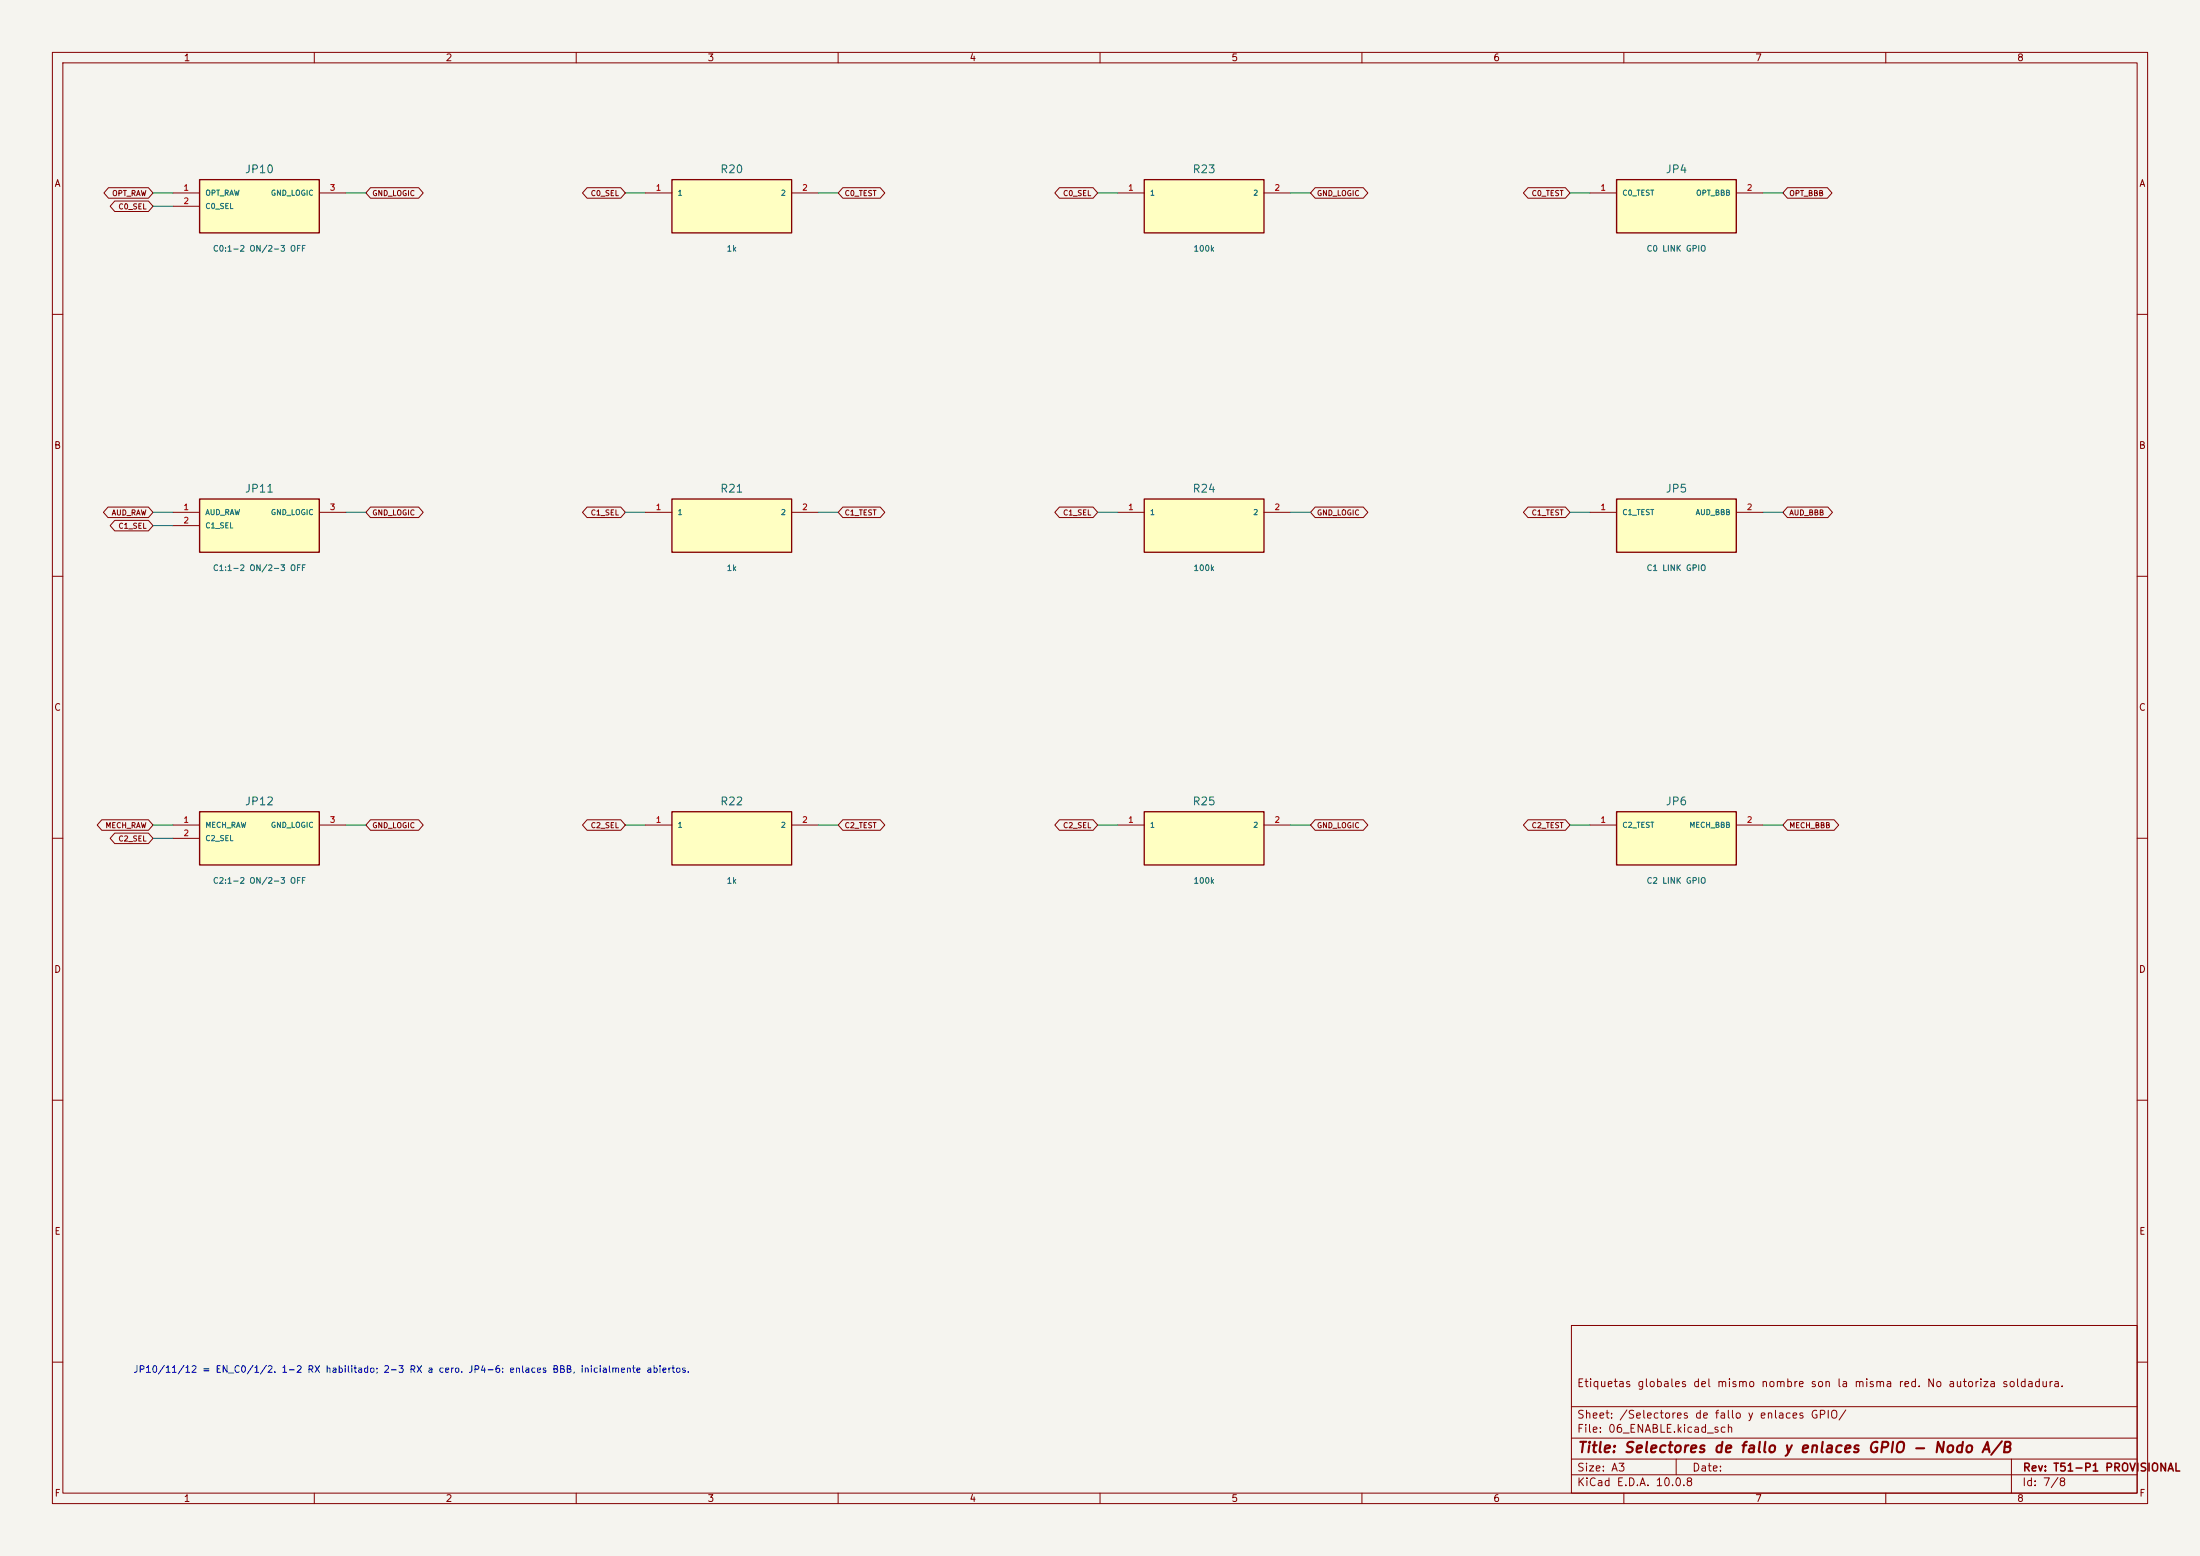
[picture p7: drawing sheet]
(kicad_sch (version 20250114) (generator "eeschema") (paper "A3") (title_block (title "Selectores de fallo y enlaces GPIO - Nodo A/B") (rev "T51-P1 PROVISIONAL") (comment 1 "Etiquetas globales del mismo nombre son la misma red. No autoriza soldadura.")) (lib_symbols (symbol "T51:T51_JP10" (pin_names (offset 1)) (in_bom yes) (on_board yes) (property "Reference" "JP10" (at 0 8.08 0) (effects (font (size 1.27 1.27)))) (property "Value" "C0:1-2 ON/2-3 OFF" (at 0 -8.08 0) (effects (font (size 1.27 1.27)))) (symbol "T51_JP10_0_1" (rectangle (start -11.43 5.08) (end 11.43 -5.08) (stroke (width 0.254) (type default)) (fill (type background)))) (symbol "T51_JP10_1_1" (pin passive line (at -16.51 2.54 0) (length 5.08) (name "OPT_RAW" (effects (font (size 1 1)))) (number "1" (effects (font (size 1.1 1.1))))) (pin passive line (at -16.51 0.0 0) (length 5.08) (name "C0_SEL" (effects (font (size 1 1)))) (number "2" (effects (font (size 1.1 1.1))))) (pin passive line (at 16.51 2.54 180) (length 5.08) (name "GND_LOGIC" (effects (font (size 1 1)))) (number "3" (effects (font (size 1.1 1.1))))))) (symbol "T51:T51_R20" (pin_names (offset 1)) (in_bom yes) (on_board yes) (property "Reference" "R20" (at 0 8.08 0) (effects (font (size 1.27 1.27)))) (property "Value" "1k" (at 0 -8.08 0) (effects (font (size 1.27 1.27)))) (symbol "T51_R20_0_1" (rectangle (start -11.43 5.08) (end 11.43 -5.08) (stroke (width 0.254) (type default)) (fill (type background)))) (symbol "T51_R20_1_1" (pin passive line (at -16.51 2.54 0) (length 5.08) (name "1" (effects (font (size 1 1)))) (number "1" (effects (font (size 1.1 1.1))))) (pin passive line (at 16.51 2.54 180) (length 5.08) (name "2" (effects (font (size 1 1)))) (number "2" (effects (font (size 1.1 1.1))))))) (symbol "T51:T51_R23" (pin_names (offset 1)) (in_bom yes) (on_board yes) (property "Reference" "R23" (at 0 8.08 0) (effects (font (size 1.27 1.27)))) (property "Value" "100k" (at 0 -8.08 0) (effects (font (size 1.27 1.27)))) (symbol "T51_R23_0_1" (rectangle (start -11.43 5.08) (end 11.43 -5.08) (stroke (width 0.254) (type default)) (fill (type background)))) (symbol "T51_R23_1_1" (pin passive line (at -16.51 2.54 0) (length 5.08) (name "1" (effects (font (size 1 1)))) (number "1" (effects (font (size 1.1 1.1))))) (pin passive line (at 16.51 2.54 180) (length 5.08) (name "2" (effects (font (size 1 1)))) (number "2" (effects (font (size 1.1 1.1))))))) (symbol "T51:T51_JP4" (pin_names (offset 1)) (in_bom yes) (on_board yes) (property "Reference" "JP4" (at 0 8.08 0) (effects (font (size 1.27 1.27)))) (property "Value" "C0 LINK GPIO" (at 0 -8.08 0) (effects (font (size 1.27 1.27)))) (symbol "T51_JP4_0_1" (rectangle (start -11.43 5.08) (end 11.43 -5.08) (stroke (width 0.254) (type default)) (fill (type background)))) (symbol "T51_JP4_1_1" (pin passive line (at -16.51 2.54 0) (length 5.08) (name "C0_TEST" (effects (font (size 1 1)))) (number "1" (effects (font (size 1.1 1.1))))) (pin passive line (at 16.51 2.54 180) (length 5.08) (name "OPT_BBB" (effects (font (size 1 1)))) (number "2" (effects (font (size 1.1 1.1))))))) (symbol "T51:T51_JP11" (pin_names (offset 1)) (in_bom yes) (on_board yes) (property "Reference" "JP11" (at 0 8.08 0) (effects (font (size 1.27 1.27)))) (property "Value" "C1:1-2 ON/2-3 OFF" (at 0 -8.08 0) (effects (font (size 1.27 1.27)))) (symbol "T51_JP11_0_1" (rectangle (start -11.43 5.08) (end 11.43 -5.08) (stroke (width 0.254) (type default)) (fill (type background)))) (symbol "T51_JP11_1_1" (pin passive line (at -16.51 2.54 0) (length 5.08) (name "AUD_RAW" (effects (font (size 1 1)))) (number "1" (effects (font (size 1.1 1.1))))) (pin passive line (at -16.51 0.0 0) (length 5.08) (name "C1_SEL" (effects (font (size 1 1)))) (number "2" (effects (font (size 1.1 1.1))))) (pin passive line (at 16.51 2.54 180) (length 5.08) (name "GND_LOGIC" (effects (font (size 1 1)))) (number "3" (effects (font (size 1.1 1.1))))))) (symbol "T51:T51_R21" (pin_names (offset 1)) (in_bom yes) (on_board yes) (property "Reference" "R21" (at 0 8.08 0) (effects (font (size 1.27 1.27)))) (property "Value" "1k" (at 0 -8.08 0) (effects (font (size 1.27 1.27)))) (symbol "T51_R21_0_1" (rectangle (start -11.43 5.08) (end 11.43 -5.08) (stroke (width 0.254) (type default)) (fill (type background)))) (symbol "T51_R21_1_1" (pin passive line (at -16.51 2.54 0) (length 5.08) (name "1" (effects (font (size 1 1)))) (number "1" (effects (font (size 1.1 1.1))))) (pin passive line (at 16.51 2.54 180) (length 5.08) (name "2" (effects (font (size 1 1)))) (number "2" (effects (font (size 1.1 1.1))))))) (symbol "T51:T51_R24" (pin_names (offset 1)) (in_bom yes) (on_board yes) (property "Reference" "R24" (at 0 8.08 0) (effects (font (size 1.27 1.27)))) (property "Value" "100k" (at 0 -8.08 0) (effects (font (size 1.27 1.27)))) (symbol "T51_R24_0_1" (rectangle (start -11.43 5.08) (end 11.43 -5.08) (stroke (width 0.254) (type default)) (fill (type background)))) (symbol "T51_R24_1_1" (pin passive line (at -16.51 2.54 0) (length 5.08) (name "1" (effects (font (size 1 1)))) (number "1" (effects (font (size 1.1 1.1))))) (pin passive line (at 16.51 2.54 180) (length 5.08) (name "2" (effects (font (size 1 1)))) (number "2" (effects (font (size 1.1 1.1))))))) (symbol "T51:T51_JP5" (pin_names (offset 1)) (in_bom yes) (on_board yes) (property "Reference" "JP5" (at 0 8.08 0) (effects (font (size 1.27 1.27)))) (property "Value" "C1 LINK GPIO" (at 0 -8.08 0) (effects (font (size 1.27 1.27)))) (symbol "T51_JP5_0_1" (rectangle (start -11.43 5.08) (end 11.43 -5.08) (stroke (width 0.254) (type default)) (fill (type background)))) (symbol "T51_JP5_1_1" (pin passive line (at -16.51 2.54 0) (length 5.08) (name "C1_TEST" (effects (font (size 1 1)))) (number "1" (effects (font (size 1.1 1.1))))) (pin passive line (at 16.51 2.54 180) (length 5.08) (name "AUD_BBB" (effects (font (size 1 1)))) (number "2" (effects (font (size 1.1 1.1))))))) (symbol "T51:T51_JP12" (pin_names (offset 1)) (in_bom yes) (on_board yes) (property "Reference" "JP12" (at 0 8.08 0) (effects (font (size 1.27 1.27)))) (property "Value" "C2:1-2 ON/2-3 OFF" (at 0 -8.08 0) (effects (font (size 1.27 1.27)))) (symbol "T51_JP12_0_1" (rectangle (start -11.43 5.08) (end 11.43 -5.08) (stroke (width 0.254) (type default)) (fill (type background)))) (symbol "T51_JP12_1_1" (pin passive line (at -16.51 2.54 0) (length 5.08) (name "MECH_RAW" (effects (font (size 1 1)))) (number "1" (effects (font (size 1.1 1.1))))) (pin passive line (at -16.51 0.0 0) (length 5.08) (name "C2_SEL" (effects (font (size 1 1)))) (number "2" (effects (font (size 1.1 1.1))))) (pin passive line (at 16.51 2.54 180) (length 5.08) (name "GND_LOGIC" (effects (font (size 1 1)))) (number "3" (effects (font (size 1.1 1.1))))))) (symbol "T51:T51_R22" (pin_names (offset 1)) (in_bom yes) (on_board yes) (property "Reference" "R22" (at 0 8.08 0) (effects (font (size 1.27 1.27)))) (property "Value" "1k" (at 0 -8.08 0) (effects (font (size 1.27 1.27)))) (symbol "T51_R22_0_1" (rectangle (start -11.43 5.08) (end 11.43 -5.08) (stroke (width 0.254) (type default)) (fill (type background)))) (symbol "T51_R22_1_1" (pin passive line (at -16.51 2.54 0) (length 5.08) (name "1" (effects (font (size 1 1)))) (number "1" (effects (font (size 1.1 1.1))))) (pin passive line (at 16.51 2.54 180) (length 5.08) (name "2" (effects (font (size 1 1)))) (number "2" (effects (font (size 1.1 1.1))))))) (symbol "T51:T51_R25" (pin_names (offset 1)) (in_bom yes) (on_board yes) (property "Reference" "R25" (at 0 8.08 0) (effects (font (size 1.27 1.27)))) (property "Value" "100k" (at 0 -8.08 0) (effects (font (size 1.27 1.27)))) (symbol "T51_R25_0_1" (rectangle (start -11.43 5.08) (end 11.43 -5.08) (stroke (width 0.254) (type default)) (fill (type background)))) (symbol "T51_R25_1_1" (pin passive line (at -16.51 2.54 0) (length 5.08) (name "1" (effects (font (size 1 1)))) (number "1" (effects (font (size 1.1 1.1))))) (pin passive line (at 16.51 2.54 180) (length 5.08) (name "2" (effects (font (size 1 1)))) (number "2" (effects (font (size 1.1 1.1))))))) (symbol "T51:T51_JP6" (pin_names (offset 1)) (in_bom yes) (on_board yes) (property "Reference" "JP6" (at 0 8.08 0) (effects (font (size 1.27 1.27)))) (property "Value" "C2 LINK GPIO" (at 0 -8.08 0) (effects (font (size 1.27 1.27)))) (symbol "T51_JP6_0_1" (rectangle (start -11.43 5.08) (end 11.43 -5.08) (stroke (width 0.254) (type default)) (fill (type background)))) (symbol "T51_JP6_1_1" (pin passive line (at -16.51 2.54 0) (length 5.08) (name "C2_TEST" (effects (font (size 1 1)))) (number "1" (effects (font (size 1.1 1.1))))) (pin passive line (at 16.51 2.54 180) (length 5.08) (name "MECH_BBB" (effects (font (size 1 1)))) (number "2" (effects (font (size 1.1 1.1)))))))) (symbol (lib_id "T51:T51_JP10") (at 49.53 39.37 0) (unit 1) (in_bom yes) (on_board yes) (dnp no) (property "Reference" "JP10" (at 49.53 32.29 0) (effects (font (size 1.5 1.5)))) (property "Value" "C0:1-2 ON/2-3 OFF" (at 49.53 47.449999999999996 0) (effects (font (size 1.1 1.1))))) (wire (pts (xy 33.019999999999996 36.83) (xy 29.209999999999997 36.83)) (stroke (width 0) (type default))) (global_label "OPT_RAW" (shape bidirectional) (at 29.209999999999997 36.83 180) (effects (font (size 1.0 1.0)) (justify right))) (wire (pts (xy 33.019999999999996 39.37) (xy 29.209999999999997 39.37)) (stroke (width 0) (type default))) (global_label "C0_SEL" (shape bidirectional) (at 29.209999999999997 39.37 180) (effects (font (size 1.0 1.0)) (justify right))) (wire (pts (xy 66.04 36.83) (xy 69.85000000000001 36.83)) (stroke (width 0) (type default))) (global_label "GND_LOGIC" (shape bidirectional) (at 69.85000000000001 36.83 0) (effects (font (size 1.0 1.0)) (justify left))) (symbol (lib_id "T51:T51_R20") (at 139.7 39.37 0) (unit 1) (in_bom yes) (on_board yes) (dnp no) (property "Reference" "R20" (at 139.7 32.29 0) (effects (font (size 1.5 1.5)))) (property "Value" "1k" (at 139.7 47.449999999999996 0) (effects (font (size 1.1 1.1))))) (wire (pts (xy 123.18999999999998 36.83) (xy 119.37999999999998 36.83)) (stroke (width 0) (type default))) (global_label "C0_SEL" (shape bidirectional) (at 119.37999999999998 36.83 180) (effects (font (size 1.0 1.0)) (justify right))) (wire (pts (xy 156.20999999999998 36.83) (xy 160.01999999999998 36.83)) (stroke (width 0) (type default))) (global_label "C0_TEST" (shape bidirectional) (at 160.01999999999998 36.83 0) (effects (font (size 1.0 1.0)) (justify left))) (symbol (lib_id "T51:T51_R23") (at 229.87 39.37 0) (unit 1) (in_bom yes) (on_board yes) (dnp no) (property "Reference" "R23" (at 229.87 32.29 0) (effects (font (size 1.5 1.5)))) (property "Value" "100k" (at 229.87 47.449999999999996 0) (effects (font (size 1.1 1.1))))) (wire (pts (xy 213.36 36.83) (xy 209.55 36.83)) (stroke (width 0) (type default))) (global_label "C0_SEL" (shape bidirectional) (at 209.55 36.83 180) (effects (font (size 1.0 1.0)) (justify right))) (wire (pts (xy 246.38 36.83) (xy 250.19 36.83)) (stroke (width 0) (type default))) (global_label "GND_LOGIC" (shape bidirectional) (at 250.19 36.83 0) (effects (font (size 1.0 1.0)) (justify left))) (symbol (lib_id "T51:T51_JP4") (at 320.04 39.37 0) (unit 1) (in_bom yes) (on_board yes) (dnp no) (property "Reference" "JP4" (at 320.04 32.29 0) (effects (font (size 1.5 1.5)))) (property "Value" "C0 LINK GPIO" (at 320.04 47.449999999999996 0) (effects (font (size 1.1 1.1))))) (wire (pts (xy 303.53000000000003 36.83) (xy 299.72 36.83)) (stroke (width 0) (type default))) (global_label "C0_TEST" (shape bidirectional) (at 299.72 36.83 180) (effects (font (size 1.0 1.0)) (justify right))) (wire (pts (xy 336.55 36.83) (xy 340.36 36.83)) (stroke (width 0) (type default))) (global_label "OPT_BBB" (shape bidirectional) (at 340.36 36.83 0) (effects (font (size 1.0 1.0)) (justify left))) (symbol (lib_id "T51:T51_JP11") (at 49.53 100.33 0) (unit 1) (in_bom yes) (on_board yes) (dnp no) (property "Reference" "JP11" (at 49.53 93.25 0) (effects (font (size 1.5 1.5)))) (property "Value" "C1:1-2 ON/2-3 OFF" (at 49.53 108.41 0) (effects (font (size 1.1 1.1))))) (wire (pts (xy 33.019999999999996 97.78999999999999) (xy 29.209999999999997 97.78999999999999)) (stroke (width 0) (type default))) (global_label "AUD_RAW" (shape bidirectional) (at 29.209999999999997 97.78999999999999 180) (effects (font (size 1.0 1.0)) (justify right))) (wire (pts (xy 33.019999999999996 100.33) (xy 29.209999999999997 100.33)) (stroke (width 0) (type default))) (global_label "C1_SEL" (shape bidirectional) (at 29.209999999999997 100.33 180) (effects (font (size 1.0 1.0)) (justify right))) (wire (pts (xy 66.04 97.78999999999999) (xy 69.85000000000001 97.78999999999999)) (stroke (width 0) (type default))) (global_label "GND_LOGIC" (shape bidirectional) (at 69.85000000000001 97.78999999999999 0) (effects (font (size 1.0 1.0)) (justify left))) (symbol (lib_id "T51:T51_R21") (at 139.7 100.33 0) (unit 1) (in_bom yes) (on_board yes) (dnp no) (property "Reference" "R21" (at 139.7 93.25 0) (effects (font (size 1.5 1.5)))) (property "Value" "1k" (at 139.7 108.41 0) (effects (font (size 1.1 1.1))))) (wire (pts (xy 123.18999999999998 97.78999999999999) (xy 119.37999999999998 97.78999999999999)) (stroke (width 0) (type default))) (global_label "C1_SEL" (shape bidirectional) (at 119.37999999999998 97.78999999999999 180) (effects (font (size 1.0 1.0)) (justify right))) (wire (pts (xy 156.20999999999998 97.78999999999999) (xy 160.01999999999998 97.78999999999999)) (stroke (width 0) (type default))) (global_label "C1_TEST" (shape bidirectional) (at 160.01999999999998 97.78999999999999 0) (effects (font (size 1.0 1.0)) (justify left))) (symbol (lib_id "T51:T51_R24") (at 229.87 100.33 0) (unit 1) (in_bom yes) (on_board yes) (dnp no) (property "Reference" "R24" (at 229.87 93.25 0) (effects (font (size 1.5 1.5)))) (property "Value" "100k" (at 229.87 108.41 0) (effects (font (size 1.1 1.1))))) (wire (pts (xy 213.36 97.78999999999999) (xy 209.55 97.78999999999999)) (stroke (width 0) (type default))) (global_label "C1_SEL" (shape bidirectional) (at 209.55 97.78999999999999 180) (effects (font (size 1.0 1.0)) (justify right))) (wire (pts (xy 246.38 97.78999999999999) (xy 250.19 97.78999999999999)) (stroke (width 0) (type default))) (global_label "GND_LOGIC" (shape bidirectional) (at 250.19 97.78999999999999 0) (effects (font (size 1.0 1.0)) (justify left))) (symbol (lib_id "T51:T51_JP5") (at 320.04 100.33 0) (unit 1) (in_bom yes) (on_board yes) (dnp no) (property "Reference" "JP5" (at 320.04 93.25 0) (effects (font (size 1.5 1.5)))) (property "Value" "C1 LINK GPIO" (at 320.04 108.41 0) (effects (font (size 1.1 1.1))))) (wire (pts (xy 303.53000000000003 97.78999999999999) (xy 299.72 97.78999999999999)) (stroke (width 0) (type default))) (global_label "C1_TEST" (shape bidirectional) (at 299.72 97.78999999999999 180) (effects (font (size 1.0 1.0)) (justify right))) (wire (pts (xy 336.55 97.78999999999999) (xy 340.36 97.78999999999999)) (stroke (width 0) (type default))) (global_label "AUD_BBB" (shape bidirectional) (at 340.36 97.78999999999999 0) (effects (font (size 1.0 1.0)) (justify left))) (symbol (lib_id "T51:T51_JP12") (at 49.53 160.02 0) (unit 1) (in_bom yes) (on_board yes) (dnp no) (property "Reference" "JP12" (at 49.53 152.94 0) (effects (font (size 1.5 1.5)))) (property "Value" "C2:1-2 ON/2-3 OFF" (at 49.53 168.10000000000002 0) (effects (font (size 1.1 1.1))))) (wire (pts (xy 33.019999999999996 157.48000000000002) (xy 29.209999999999997 157.48000000000002)) (stroke (width 0) (type default))) (global_label "MECH_RAW" (shape bidirectional) (at 29.209999999999997 157.48000000000002 180) (effects (font (size 1.0 1.0)) (justify right))) (wire (pts (xy 33.019999999999996 160.02) (xy 29.209999999999997 160.02)) (stroke (width 0) (type default))) (global_label "C2_SEL" (shape bidirectional) (at 29.209999999999997 160.02 180) (effects (font (size 1.0 1.0)) (justify right))) (wire (pts (xy 66.04 157.48000000000002) (xy 69.85000000000001 157.48000000000002)) (stroke (width 0) (type default))) (global_label "GND_LOGIC" (shape bidirectional) (at 69.85000000000001 157.48000000000002 0) (effects (font (size 1.0 1.0)) (justify left))) (symbol (lib_id "T51:T51_R22") (at 139.7 160.02 0) (unit 1) (in_bom yes) (on_board yes) (dnp no) (property "Reference" "R22" (at 139.7 152.94 0) (effects (font (size 1.5 1.5)))) (property "Value" "1k" (at 139.7 168.10000000000002 0) (effects (font (size 1.1 1.1))))) (wire (pts (xy 123.18999999999998 157.48000000000002) (xy 119.37999999999998 157.48000000000002)) (stroke (width 0) (type default))) (global_label "C2_SEL" (shape bidirectional) (at 119.37999999999998 157.48000000000002 180) (effects (font (size 1.0 1.0)) (justify right))) (wire (pts (xy 156.20999999999998 157.48000000000002) (xy 160.01999999999998 157.48000000000002)) (stroke (width 0) (type default))) (global_label "C2_TEST" (shape bidirectional) (at 160.01999999999998 157.48000000000002 0) (effects (font (size 1.0 1.0)) (justify left))) (symbol (lib_id "T51:T51_R25") (at 229.87 160.02 0) (unit 1) (in_bom yes) (on_board yes) (dnp no) (property "Reference" "R25" (at 229.87 152.94 0) (effects (font (size 1.5 1.5)))) (property "Value" "100k" (at 229.87 168.10000000000002 0) (effects (font (size 1.1 1.1))))) (wire (pts (xy 213.36 157.48000000000002) (xy 209.55 157.48000000000002)) (stroke (width 0) (type default))) (global_label "C2_SEL" (shape bidirectional) (at 209.55 157.48000000000002 180) (effects (font (size 1.0 1.0)) (justify right))) (wire (pts (xy 246.38 157.48000000000002) (xy 250.19 157.48000000000002)) (stroke (width 0) (type default))) (global_label "GND_LOGIC" (shape bidirectional) (at 250.19 157.48000000000002 0) (effects (font (size 1.0 1.0)) (justify left))) (symbol (lib_id "T51:T51_JP6") (at 320.04 160.02 0) (unit 1) (in_bom yes) (on_board yes) (dnp no) (property "Reference" "JP6" (at 320.04 152.94 0) (effects (font (size 1.5 1.5)))) (property "Value" "C2 LINK GPIO" (at 320.04 168.10000000000002 0) (effects (font (size 1.1 1.1))))) (wire (pts (xy 303.53000000000003 157.48000000000002) (xy 299.72 157.48000000000002)) (stroke (width 0) (type default))) (global_label "C2_TEST" (shape bidirectional) (at 299.72 157.48000000000002 180) (effects (font (size 1.0 1.0)) (justify right))) (wire (pts (xy 336.55 157.48000000000002) (xy 340.36 157.48000000000002)) (stroke (width 0) (type default))) (global_label "MECH_BBB" (shape bidirectional) (at 340.36 157.48000000000002 0) (effects (font (size 1.0 1.0)) (justify left))) (text "JP10/11/12 = EN_C0/1/2. 1-2 RX habilitado; 2-3 RX a cero. JP4-6: enlaces BBB, inicialmente abiertos." (at 25.4 261.62 0) (effects (font (size 1.27 1.27)) (justify left))) (embedded_fonts no))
